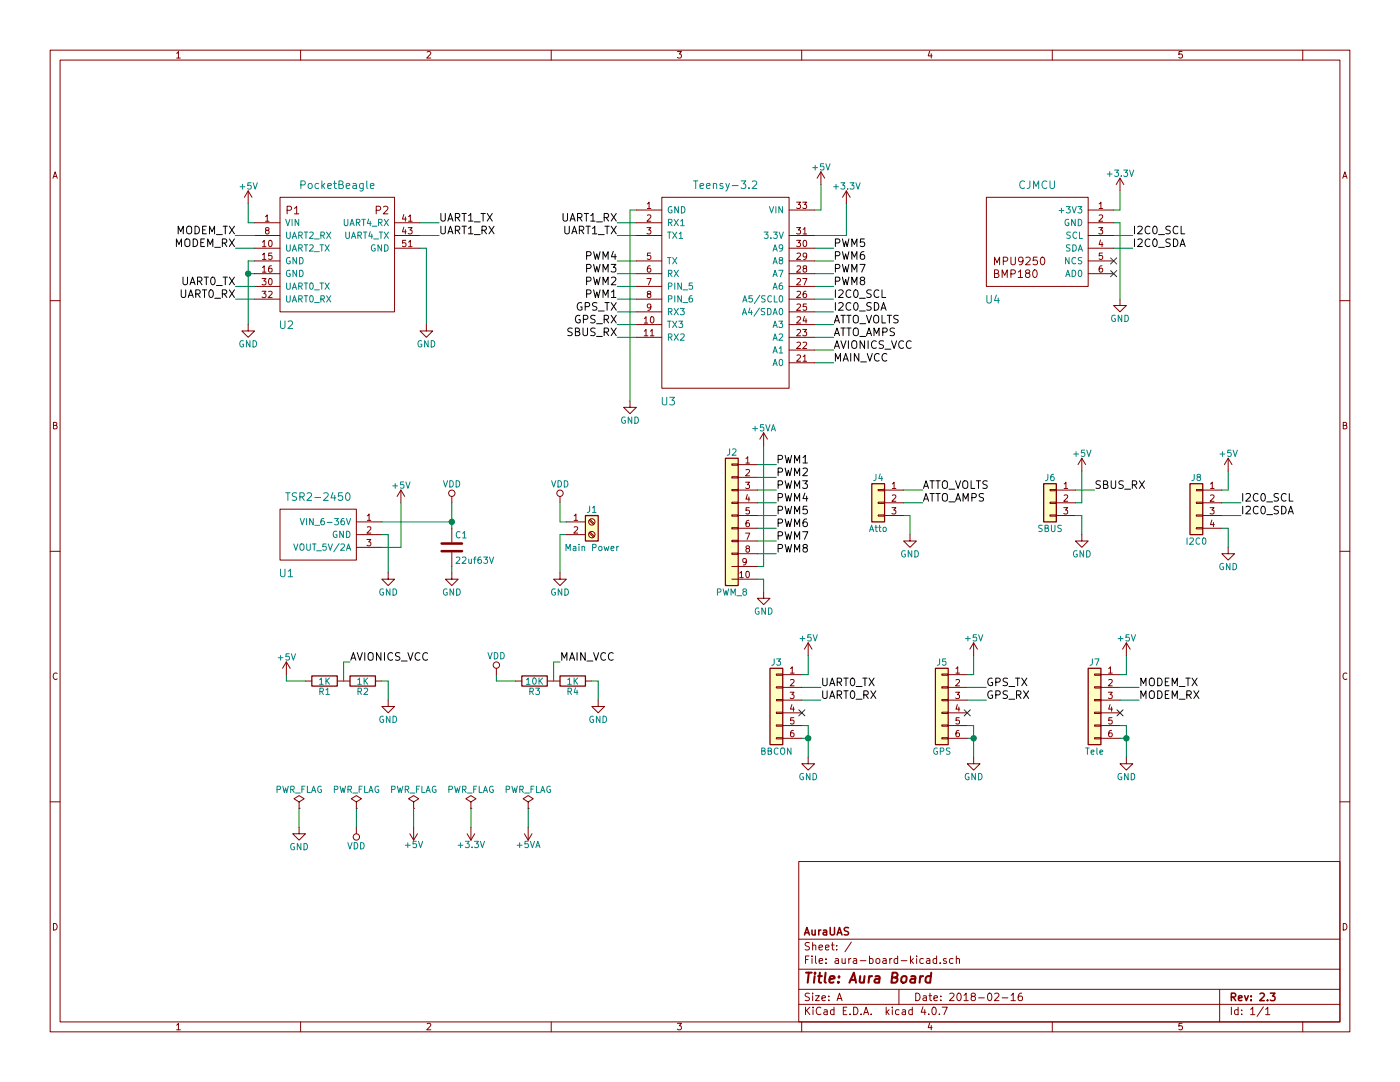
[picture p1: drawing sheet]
EESchema Schematic File Version 2
LIBS:power
LIBS:device
LIBS:switches
LIBS:relays
LIBS:motors
LIBS:transistors
LIBS:conn
LIBS:linear
LIBS:regul
LIBS:74xx
LIBS:cmos4000
LIBS:adc-dac
LIBS:memory
LIBS:xilinx
LIBS:microcontrollers
LIBS:dsp
LIBS:microchip
LIBS:analog_switches
LIBS:motorola
LIBS:texas
LIBS:intel
LIBS:audio
LIBS:interface
LIBS:digital-audio
LIBS:philips
LIBS:display
LIBS:cypress
LIBS:siliconi
LIBS:opto
LIBS:atmel
LIBS:contrib
LIBS:valves
LIBS:microchip_pic12mcu
LIBS:myLib
EELAYER 25 0
EELAYER END
$Descr A 11000 8500
encoding utf-8
Sheet 1 1
Title "Aura Board"
Date "2018-02-16"
Rev "2.3"
Comp "AuraUAS"
Comment1 ""
Comment2 ""
Comment3 ""
Comment4 ""
$EndDescr
$Comp
L R R1
U 1 1
P 2550 5350
F 0 "R1" V 2630 5350 50  0000 C CNN
F 1 "1K" V 2550 5350 50  0000 C CNN
F 2 "Resistors_THT:R_Axial_DIN0207_L6.3mm_D2.5mm_P7.62mm_Horizontal" V 2480 5350 50  0001 C CNN
F 3 "" H 2550 5350 50  0001 C CNN
	1    2550 5350
	0    1    1    0   
$EndComp
$Comp
L GND #PWR01
U 1 1
P 8800 2350
F 0 "#PWR01" H 8800 2100 50  0001 C CNN
F 1 "GND" H 8800 2200 50  0000 C CNN
F 2 "" H 8800 2350 50  0001 C CNN
F 3 "" H 8800 2350 50  0001 C CNN
	1    8800 2350
	1    0    0    -1  
$EndComp
$Comp
L PocketBeagle U2
U 1 1
P 2500 1550
F 0 "U2" H 2250 550 60  0000 C CNN
F 1 "PocketBeagle" H 2650 1650 60  0000 C CNN
F 2 "Aura Footprints:PocketBeagle" H 2500 1550 60  0001 C CNN
F 3 "" H 2500 1550 60  0001 C CNN
	1    2500 1550
	1    0    0    -1  
$EndComp
$Comp
L CJMCU U4
U 1 1
P 8250 1550
F 0 "U4" H 7800 750 60  0000 C CNN
F 1 "CJMCU" H 8150 1650 60  0000 C CNN
F 2 "Aura Footprints:CJMCU" H 8250 1550 60  0001 C CNN
F 3 "" H 8250 1550 60  0001 C CNN
	1    8250 1550
	1    0    0    -1  
$EndComp
$Comp
L TSR2-2450 U1
U 1 1
P 2350 4000
F 0 "U1" H 2250 3500 60  0000 C CNN
F 1 "TSR2-2450" H 2500 4100 60  0000 C CNN
F 2 "Aura Footprints:TSR2-2450" H 2350 4100 60  0001 C CNN
F 3 "" H 2350 4100 60  0001 C CNN
	1    2350 4000
	1    0    0    -1  
$EndComp
NoConn ~ 8750 2050
NoConn ~ 8750 2150
Text Label 8900 1850 0    60   ~ 0
I2C0_SCL
Text Label 6550 2350 0    60   ~ 0
I2C0_SCL
Text Label 8900 1950 0    60   ~ 0
I2C0_SDA
Text Label 6550 2450 0    60   ~ 0
I2C0_SDA
Wire Wire Line
	8750 1650 8800 1650
Wire Wire Line
	8750 1750 8800 1750
Wire Wire Line
	8800 1750 8800 2350
Wire Wire Line
	8750 1850 8900 1850
Wire Wire Line
	8750 1950 8900 1950
Wire Wire Line
	6400 1850 6650 1850
Wire Wire Line
	6400 2350 6550 2350
Wire Wire Line
	6400 2450 6550 2450
Wire Wire Line
	2000 2050 1950 2050
Wire Wire Line
	1950 2050 1950 2550
Wire Wire Line
	2000 2150 1950 2150
Connection ~ 1950 2150
Wire Wire Line
	3300 1950 3350 1950
Wire Wire Line
	3350 1950 3350 2550
$Comp
L GND #PWR02
U 1 1
P 3350 2550
F 0 "#PWR02" H 3350 2300 50  0001 C CNN
F 1 "GND" H 3350 2400 50  0000 C CNN
F 2 "" H 3350 2550 50  0001 C CNN
F 3 "" H 3350 2550 50  0001 C CNN
	1    3350 2550
	1    0    0    -1  
$EndComp
$Comp
L GND #PWR03
U 1 1
P 1950 2550
F 0 "#PWR03" H 1950 2300 50  0001 C CNN
F 1 "GND" H 1950 2400 50  0000 C CNN
F 2 "" H 1950 2550 50  0001 C CNN
F 3 "" H 1950 2550 50  0001 C CNN
	1    1950 2550
	1    0    0    -1  
$EndComp
Wire Wire Line
	3000 4300 3150 4300
Wire Wire Line
	3000 4200 3050 4200
Wire Wire Line
	3050 4200 3050 4500
Wire Wire Line
	6400 1650 6450 1650
Wire Wire Line
	1950 1750 2000 1750
Wire Wire Line
	3300 1750 3450 1750
Wire Wire Line
	3300 1850 3450 1850
Wire Wire Line
	5000 1850 4850 1850
Wire Wire Line
	5000 1750 4850 1750
Wire Wire Line
	5000 1650 4950 1650
Wire Wire Line
	4950 1650 4950 3150
$Comp
L GND #PWR04
U 1 1
P 4950 3150
F 0 "#PWR04" H 4950 2900 50  0001 C CNN
F 1 "GND" H 4950 3000 50  0000 C CNN
F 2 "" H 4950 3150 50  0001 C CNN
F 3 "" H 4950 3150 50  0001 C CNN
	1    4950 3150
	1    0    0    -1  
$EndComp
Text Label 4850 1750 2    60   ~ 0
UART1_RX
Text Label 3450 1850 0    60   ~ 0
UART1_RX
Text Label 4850 1850 2    60   ~ 0
UART1_TX
Text Label 3450 1750 0    60   ~ 0
UART1_TX
$Comp
L GND #PWR05
U 1 1
P 3050 4500
F 0 "#PWR05" H 3050 4250 50  0001 C CNN
F 1 "GND" H 3050 4350 50  0000 C CNN
F 2 "" H 3050 4500 50  0001 C CNN
F 3 "" H 3050 4500 50  0001 C CNN
	1    3050 4500
	1    0    0    -1  
$EndComp
$Comp
L Conn_01x06 J7
U 1 1
P 8600 5500
F 0 "J7" H 8600 5800 50  0000 C CNN
F 1 "Tele" H 8600 5100 50  0000 C CNN
F 2 "Connectors_Molex:Molex_PicoBlade_53047-0610_06x1.25mm_Straight" H 8600 5500 50  0001 C CNN
F 3 "" H 8600 5500 50  0001 C CNN
	1    8600 5500
	-1   0    0    -1  
$EndComp
Wire Wire Line
	8800 5700 8850 5700
Wire Wire Line
	8850 5700 8850 5950
Wire Wire Line
	8800 5800 8850 5800
Connection ~ 8850 5800
$Comp
L GND #PWR06
U 1 1
P 8850 5950
F 0 "#PWR06" H 8850 5700 50  0001 C CNN
F 1 "GND" H 8850 5800 50  0000 C CNN
F 2 "" H 8850 5950 50  0001 C CNN
F 3 "" H 8850 5950 50  0001 C CNN
	1    8850 5950
	1    0    0    -1  
$EndComp
Wire Wire Line
	2000 1850 1850 1850
Wire Wire Line
	2000 1950 1850 1950
Wire Wire Line
	8800 5400 8950 5400
Wire Wire Line
	8800 5500 8950 5500
NoConn ~ 8800 5600
Text Label 8950 5400 0    60   ~ 0
MODEM_TX
Text Label 1850 1850 2    60   ~ 0
MODEM_TX
Text Label 8950 5500 0    60   ~ 0
MODEM_RX
Text Label 1850 1950 2    60   ~ 0
MODEM_RX
$Comp
L Conn_01x06 J3
U 1 1
P 6100 5500
F 0 "J3" H 6100 5800 50  0000 C CNN
F 1 "BBCON" H 6100 5100 50  0000 C CNN
F 2 "Connectors_Molex:Molex_PicoBlade_53047-0610_06x1.25mm_Straight" H 6100 5500 50  0001 C CNN
F 3 "" H 6100 5500 50  0001 C CNN
	1    6100 5500
	-1   0    0    -1  
$EndComp
Wire Wire Line
	6300 5400 6450 5400
Wire Wire Line
	6300 5500 6450 5500
Wire Wire Line
	6300 5700 6350 5700
Wire Wire Line
	6350 5700 6350 5950
Wire Wire Line
	6300 5800 6350 5800
Connection ~ 6350 5800
NoConn ~ 6300 5600
$Comp
L GND #PWR07
U 1 1
P 6350 5950
F 0 "#PWR07" H 6350 5700 50  0001 C CNN
F 1 "GND" H 6350 5800 50  0000 C CNN
F 2 "" H 6350 5950 50  0001 C CNN
F 3 "" H 6350 5950 50  0001 C CNN
	1    6350 5950
	1    0    0    -1  
$EndComp
Text Label 6450 5400 0    60   ~ 0
UART0_TX
Text Label 6450 5500 0    60   ~ 0
UART0_RX
Wire Wire Line
	2000 2250 1850 2250
Wire Wire Line
	2000 2350 1850 2350
Text Label 1850 2350 2    60   ~ 0
UART0_RX
Text Label 1850 2250 2    60   ~ 0
UART0_TX
$Comp
L Conn_01x06 J5
U 1 1
P 7400 5500
F 0 "J5" H 7400 5800 50  0000 C CNN
F 1 "GPS" H 7400 5100 50  0000 C CNN
F 2 "Connectors_Molex:Molex_PicoBlade_53047-0610_06x1.25mm_Straight" H 7400 5500 50  0001 C CNN
F 3 "" H 7400 5500 50  0001 C CNN
	1    7400 5500
	-1   0    0    -1  
$EndComp
Wire Wire Line
	7600 5400 7750 5400
Wire Wire Line
	7600 5500 7750 5500
Wire Wire Line
	7600 5700 7650 5700
Wire Wire Line
	7650 5700 7650 5950
Wire Wire Line
	7600 5800 7650 5800
Connection ~ 7650 5800
NoConn ~ 7600 5600
Text Label 7750 5400 0    60   ~ 0
GPS_TX
Text Label 4850 2450 2    60   ~ 0
GPS_TX
Wire Wire Line
	5000 2450 4850 2450
Wire Wire Line
	5000 2550 4850 2550
Text Label 7750 5500 0    60   ~ 0
GPS_RX
Text Label 4850 2550 2    60   ~ 0
GPS_RX
$Comp
L GND #PWR08
U 1 1
P 7650 5950
F 0 "#PWR08" H 7650 5700 50  0001 C CNN
F 1 "GND" H 7650 5800 50  0000 C CNN
F 2 "" H 7650 5950 50  0001 C CNN
F 3 "" H 7650 5950 50  0001 C CNN
	1    7650 5950
	1    0    0    -1  
$EndComp
Wire Wire Line
	5950 3850 6100 3850
Wire Wire Line
	5950 3950 6100 3950
Wire Wire Line
	5950 4050 6100 4050
Wire Wire Line
	5950 4150 6100 4150
Wire Wire Line
	5950 4250 6100 4250
Wire Wire Line
	5950 4350 6100 4350
Wire Wire Line
	5950 4450 6000 4450
Text Label 6100 3650 0    60   ~ 0
PWM1
Text Label 4850 2050 2    60   ~ 0
PWM4
Wire Wire Line
	5000 2050 4850 2050
Wire Wire Line
	5000 2150 4850 2150
Wire Wire Line
	5000 2250 4850 2250
Wire Wire Line
	5000 2350 4850 2350
Wire Wire Line
	6400 1950 6550 1950
Wire Wire Line
	6400 2050 6550 2050
Wire Wire Line
	6400 2150 6550 2150
Wire Wire Line
	6400 2250 6550 2250
Text Label 6100 3750 0    60   ~ 0
PWM2
Text Label 4850 2150 2    60   ~ 0
PWM3
Text Label 4850 2250 2    60   ~ 0
PWM2
Text Label 6100 3950 0    60   ~ 0
PWM4
Text Label 6100 3850 0    60   ~ 0
PWM3
Text Label 4850 2350 2    60   ~ 0
PWM1
Text Label 6100 4050 0    60   ~ 0
PWM5
Text Label 6550 1950 0    60   ~ 0
PWM5
Text Label 6100 4150 0    60   ~ 0
PWM6
Text Label 6550 2050 0    60   ~ 0
PWM6
Text Label 6100 4250 0    60   ~ 0
PWM7
Text Label 6550 2150 0    60   ~ 0
PWM7
Text Label 6100 4350 0    60   ~ 0
PWM8
Text Label 6550 2250 0    60   ~ 0
PWM8
$Comp
L Conn_01x03 J6
U 1 1
P 8250 3950
F 0 "J6" H 8250 4150 50  0000 C CNN
F 1 "SBUS" H 8250 3750 50  0000 C CNN
F 2 "Pin_Headers:Pin_Header_Straight_1x03_Pitch2.54mm" H 8250 3950 50  0001 C CNN
F 3 "" H 8250 3950 50  0001 C CNN
	1    8250 3950
	-1   0    0    -1  
$EndComp
Wire Wire Line
	8450 3850 8600 3850
Wire Wire Line
	8450 3950 8500 3950
Wire Wire Line
	8450 4050 8500 4050
Wire Wire Line
	8500 4050 8500 4200
$Comp
L GND #PWR09
U 1 1
P 8500 4200
F 0 "#PWR09" H 8500 3950 50  0001 C CNN
F 1 "GND" H 8500 4050 50  0000 C CNN
F 2 "" H 8500 4200 50  0001 C CNN
F 3 "" H 8500 4200 50  0001 C CNN
	1    8500 4200
	1    0    0    -1  
$EndComp
Text Label 8600 3850 0    60   ~ 0
SBUS_RX
Wire Wire Line
	5000 2650 4850 2650
Text Label 4850 2650 2    60   ~ 0
SBUS_RX
$Comp
L Conn_01x03 J4
U 1 1
P 6900 3950
F 0 "J4" H 6900 4150 50  0000 C CNN
F 1 "Atto" H 6900 3750 50  0000 C CNN
F 2 "Pin_Headers:Pin_Header_Straight_1x03_Pitch2.54mm" H 6900 3950 50  0001 C CNN
F 3 "" H 6900 3950 50  0001 C CNN
	1    6900 3950
	-1   0    0    -1  
$EndComp
Wire Wire Line
	7100 3850 7250 3850
Wire Wire Line
	7100 3950 7250 3950
Wire Wire Line
	7100 4050 7150 4050
Wire Wire Line
	7150 4050 7150 4200
$Comp
L GND #PWR010
U 1 1
P 7150 4200
F 0 "#PWR010" H 7150 3950 50  0001 C CNN
F 1 "GND" H 7150 4050 50  0000 C CNN
F 2 "" H 7150 4200 50  0001 C CNN
F 3 "" H 7150 4200 50  0001 C CNN
	1    7150 4200
	1    0    0    -1  
$EndComp
Text Label 7250 3850 0    60   ~ 0
ATTO_VOLTS
Text Label 6550 2550 0    60   ~ 0
ATTO_VOLTS
Wire Wire Line
	6400 2550 6550 2550
Wire Wire Line
	6400 2650 6550 2650
Wire Wire Line
	6400 2750 6550 2750
Wire Wire Line
	6400 2850 6550 2850
Text Label 7250 3950 0    60   ~ 0
ATTO_AMPS
Text Label 6550 2650 0    60   ~ 0
ATTO_AMPS
Wire Wire Line
	4450 4200 4400 4200
Wire Wire Line
	4400 4200 4400 4500
$Comp
L GND #PWR011
U 1 1
P 4400 4500
F 0 "#PWR011" H 4400 4250 50  0001 C CNN
F 1 "GND" H 4400 4350 50  0000 C CNN
F 2 "" H 4400 4500 50  0001 C CNN
F 3 "" H 4400 4500 50  0001 C CNN
	1    4400 4500
	1    0    0    -1  
$EndComp
$Comp
L R R2
U 1 1
P 2850 5350
F 0 "R2" V 2930 5350 50  0000 C CNN
F 1 "1K" V 2850 5350 50  0000 C CNN
F 2 "Resistors_THT:R_Axial_DIN0207_L6.3mm_D2.5mm_P7.62mm_Horizontal" V 2780 5350 50  0001 C CNN
F 3 "" H 2850 5350 50  0001 C CNN
	1    2850 5350
	0    1    1    0   
$EndComp
Wire Wire Line
	3000 5350 3050 5350
Wire Wire Line
	3050 5350 3050 5500
$Comp
L GND #PWR012
U 1 1
P 3050 5500
F 0 "#PWR012" H 3050 5250 50  0001 C CNN
F 1 "GND" H 3050 5350 50  0000 C CNN
F 2 "" H 3050 5500 50  0001 C CNN
F 3 "" H 3050 5500 50  0001 C CNN
	1    3050 5500
	1    0    0    -1  
$EndComp
Wire Wire Line
	2400 5350 2250 5350
Text Label 2750 5200 0    60   ~ 0
AVIONICS_VCC
Text Label 6550 2750 0    60   ~ 0
AVIONICS_VCC
$Comp
L R R3
U 1 1
P 4200 5350
F 0 "R3" V 4280 5350 50  0000 C CNN
F 1 "10K" V 4200 5350 50  0000 C CNN
F 2 "Resistors_THT:R_Axial_DIN0207_L6.3mm_D2.5mm_P7.62mm_Horizontal" V 4130 5350 50  0001 C CNN
F 3 "" H 4200 5350 50  0001 C CNN
	1    4200 5350
	0    1    1    0   
$EndComp
$Comp
L R R4
U 1 1
P 4500 5350
F 0 "R4" V 4580 5350 50  0000 C CNN
F 1 "1K" V 4500 5350 50  0000 C CNN
F 2 "Resistors_THT:R_Axial_DIN0207_L6.3mm_D2.5mm_P7.62mm_Horizontal" V 4430 5350 50  0001 C CNN
F 3 "" H 4500 5350 50  0001 C CNN
	1    4500 5350
	0    1    1    0   
$EndComp
Wire Wire Line
	4650 5350 4700 5350
Wire Wire Line
	4700 5350 4700 5500
$Comp
L GND #PWR013
U 1 1
P 4700 5500
F 0 "#PWR013" H 4700 5250 50  0001 C CNN
F 1 "GND" H 4700 5350 50  0000 C CNN
F 2 "" H 4700 5500 50  0001 C CNN
F 3 "" H 4700 5500 50  0001 C CNN
	1    4700 5500
	1    0    0    -1  
$EndComp
Wire Wire Line
	4350 5350 4350 5200
Wire Wire Line
	4350 5200 4400 5200
Text Label 4400 5200 0    60   ~ 0
MAIN_VCC
Text Label 6550 2850 0    60   ~ 0
MAIN_VCC
Wire Wire Line
	2700 5350 2700 5200
Wire Wire Line
	2700 5200 2750 5200
Wire Wire Line
	3000 4100 3550 4100
$Comp
L C C1
U 1 1
P 3550 4300
F 0 "C1" H 3575 4400 50  0000 L CNN
F 1 "22uf63V" H 3575 4200 50  0000 L CNN
F 2 "Capacitors_THT:C_Disc_D5.0mm_W2.5mm_P2.50mm" H 3588 4150 50  0001 C CNN
F 3 "" H 3550 4300 50  0001 C CNN
	1    3550 4300
	1    0    0    -1  
$EndComp
Wire Wire Line
	3550 3950 3550 4150
Connection ~ 3550 4100
$Comp
L GND #PWR014
U 1 1
P 3550 4500
F 0 "#PWR014" H 3550 4250 50  0001 C CNN
F 1 "GND" H 3550 4350 50  0000 C CNN
F 2 "" H 3550 4500 50  0001 C CNN
F 3 "" H 3550 4500 50  0001 C CNN
	1    3550 4500
	1    0    0    -1  
$EndComp
Wire Wire Line
	3550 4450 3550 4500
$Comp
L PWR_FLAG #FLG015
U 1 1
P 2350 6350
F 0 "#FLG015" H 2350 6425 50  0001 C CNN
F 1 "PWR_FLAG" H 2350 6500 50  0000 C CNN
F 2 "" H 2350 6350 50  0001 C CNN
F 3 "" H 2350 6350 50  0001 C CNN
	1    2350 6350
	1    0    0    -1  
$EndComp
$Comp
L PWR_FLAG #FLG016
U 1 1
P 2800 6350
F 0 "#FLG016" H 2800 6425 50  0001 C CNN
F 1 "PWR_FLAG" H 2800 6500 50  0000 C CNN
F 2 "" H 2800 6350 50  0001 C CNN
F 3 "" H 2800 6350 50  0001 C CNN
	1    2800 6350
	1    0    0    -1  
$EndComp
$Comp
L PWR_FLAG #FLG017
U 1 1
P 3250 6350
F 0 "#FLG017" H 3250 6425 50  0001 C CNN
F 1 "PWR_FLAG" H 3250 6500 50  0000 C CNN
F 2 "" H 3250 6350 50  0001 C CNN
F 3 "" H 3250 6350 50  0001 C CNN
	1    3250 6350
	1    0    0    -1  
$EndComp
Wire Wire Line
	2350 6350 2350 6500
Wire Wire Line
	2800 6350 2800 6500
Wire Wire Line
	3250 6350 3250 6500
$Comp
L GND #PWR018
U 1 1
P 2350 6500
F 0 "#PWR018" H 2350 6250 50  0001 C CNN
F 1 "GND" H 2350 6350 50  0000 C CNN
F 2 "" H 2350 6500 50  0001 C CNN
F 3 "" H 2350 6500 50  0001 C CNN
	1    2350 6500
	1    0    0    -1  
$EndComp
$Comp
L VDD #PWR019
U 1 1
P 2800 6500
F 0 "#PWR019" H 2800 6350 50  0001 C CNN
F 1 "VDD" H 2800 6650 50  0000 C CNN
F 2 "" H 2800 6500 50  0001 C CNN
F 3 "" H 2800 6500 50  0001 C CNN
	1    2800 6500
	-1   0    0    1   
$EndComp
$Comp
L VDD #PWR020
U 1 1
P 4400 3950
F 0 "#PWR020" H 4400 3800 50  0001 C CNN
F 1 "VDD" H 4400 4100 50  0000 C CNN
F 2 "" H 4400 3950 50  0001 C CNN
F 3 "" H 4400 3950 50  0001 C CNN
	1    4400 3950
	1    0    0    -1  
$EndComp
$Comp
L VDD #PWR021
U 1 1
P 3550 3950
F 0 "#PWR021" H 3550 3800 50  0001 C CNN
F 1 "VDD" H 3550 4100 50  0000 C CNN
F 2 "" H 3550 3950 50  0001 C CNN
F 3 "" H 3550 3950 50  0001 C CNN
	1    3550 3950
	1    0    0    -1  
$EndComp
Wire Wire Line
	4050 5350 3900 5350
Wire Wire Line
	3900 5350 3900 5300
$Comp
L VDD #PWR022
U 1 1
P 3900 5300
F 0 "#PWR022" H 3900 5150 50  0001 C CNN
F 1 "VDD" H 3900 5450 50  0000 C CNN
F 2 "" H 3900 5300 50  0001 C CNN
F 3 "" H 3900 5300 50  0001 C CNN
	1    3900 5300
	1    0    0    -1  
$EndComp
$Comp
L +5V #PWR023
U 1 1
P 3250 6500
F 0 "#PWR023" H 3250 6350 50  0001 C CNN
F 1 "+5V" H 3250 6640 50  0000 C CNN
F 2 "" H 3250 6500 50  0001 C CNN
F 3 "" H 3250 6500 50  0001 C CNN
	1    3250 6500
	-1   0    0    1   
$EndComp
Wire Wire Line
	2250 5350 2250 5300
$Comp
L +5V #PWR024
U 1 1
P 2250 5300
F 0 "#PWR024" H 2250 5150 50  0001 C CNN
F 1 "+5V" H 2250 5440 50  0000 C CNN
F 2 "" H 2250 5300 50  0001 C CNN
F 3 "" H 2250 5300 50  0001 C CNN
	1    2250 5300
	1    0    0    -1  
$EndComp
$Comp
L +5V #PWR025
U 1 1
P 3150 3950
F 0 "#PWR025" H 3150 3800 50  0001 C CNN
F 1 "+5V" H 3150 4090 50  0000 C CNN
F 2 "" H 3150 3950 50  0001 C CNN
F 3 "" H 3150 3950 50  0001 C CNN
	1    3150 3950
	1    0    0    -1  
$EndComp
Wire Wire Line
	3150 4300 3150 3950
Wire Wire Line
	1950 1750 1950 1600
$Comp
L +5V #PWR026
U 1 1
P 1950 1600
F 0 "#PWR026" H 1950 1450 50  0001 C CNN
F 1 "+5V" H 1950 1740 50  0000 C CNN
F 2 "" H 1950 1600 50  0001 C CNN
F 3 "" H 1950 1600 50  0001 C CNN
	1    1950 1600
	1    0    0    -1  
$EndComp
$Comp
L +5V #PWR027
U 1 1
P 6450 1450
F 0 "#PWR027" H 6450 1300 50  0001 C CNN
F 1 "+5V" H 6450 1590 50  0000 C CNN
F 2 "" H 6450 1450 50  0001 C CNN
F 3 "" H 6450 1450 50  0001 C CNN
	1    6450 1450
	1    0    0    -1  
$EndComp
Wire Wire Line
	6450 1650 6450 1450
$Comp
L +3.3V #PWR028
U 1 1
P 6650 1600
F 0 "#PWR028" H 6650 1450 50  0001 C CNN
F 1 "+3.3V" H 6650 1740 50  0000 C CNN
F 2 "" H 6650 1600 50  0001 C CNN
F 3 "" H 6650 1600 50  0001 C CNN
	1    6650 1600
	1    0    0    -1  
$EndComp
Wire Wire Line
	6650 1850 6650 1600
Wire Wire Line
	8800 1650 8800 1500
$Comp
L +3.3V #PWR029
U 1 1
P 8800 1500
F 0 "#PWR029" H 8800 1350 50  0001 C CNN
F 1 "+3.3V" H 8800 1640 50  0000 C CNN
F 2 "" H 8800 1500 50  0001 C CNN
F 3 "" H 8800 1500 50  0001 C CNN
	1    8800 1500
	1    0    0    -1  
$EndComp
$Comp
L PWR_FLAG #FLG030
U 1 1
P 3700 6350
F 0 "#FLG030" H 3700 6425 50  0001 C CNN
F 1 "PWR_FLAG" H 3700 6500 50  0000 C CNN
F 2 "" H 3700 6350 50  0001 C CNN
F 3 "" H 3700 6350 50  0001 C CNN
	1    3700 6350
	1    0    0    -1  
$EndComp
$Comp
L +3.3V #PWR031
U 1 1
P 3700 6500
F 0 "#PWR031" H 3700 6350 50  0001 C CNN
F 1 "+3.3V" H 3700 6640 50  0000 C CNN
F 2 "" H 3700 6500 50  0001 C CNN
F 3 "" H 3700 6500 50  0001 C CNN
	1    3700 6500
	-1   0    0    1   
$EndComp
Wire Wire Line
	3700 6350 3700 6500
Wire Wire Line
	8500 3950 8500 3700
$Comp
L +5V #PWR032
U 1 1
P 8500 3700
F 0 "#PWR032" H 8500 3550 50  0001 C CNN
F 1 "+5V" H 8500 3840 50  0000 C CNN
F 2 "" H 8500 3700 50  0001 C CNN
F 3 "" H 8500 3700 50  0001 C CNN
	1    8500 3700
	1    0    0    -1  
$EndComp
Wire Wire Line
	6300 5300 6350 5300
Wire Wire Line
	6350 5300 6350 5150
$Comp
L +5V #PWR033
U 1 1
P 6350 5150
F 0 "#PWR033" H 6350 5000 50  0001 C CNN
F 1 "+5V" H 6350 5290 50  0000 C CNN
F 2 "" H 6350 5150 50  0001 C CNN
F 3 "" H 6350 5150 50  0001 C CNN
	1    6350 5150
	1    0    0    -1  
$EndComp
Wire Wire Line
	7600 5300 7650 5300
Wire Wire Line
	7650 5300 7650 5150
$Comp
L +5V #PWR034
U 1 1
P 7650 5150
F 0 "#PWR034" H 7650 5000 50  0001 C CNN
F 1 "+5V" H 7650 5290 50  0000 C CNN
F 2 "" H 7650 5150 50  0001 C CNN
F 3 "" H 7650 5150 50  0001 C CNN
	1    7650 5150
	1    0    0    -1  
$EndComp
Wire Wire Line
	8800 5300 8850 5300
Wire Wire Line
	8850 5300 8850 5150
$Comp
L +5V #PWR035
U 1 1
P 8850 5150
F 0 "#PWR035" H 8850 5000 50  0001 C CNN
F 1 "+5V" H 8850 5290 50  0000 C CNN
F 2 "" H 8850 5150 50  0001 C CNN
F 3 "" H 8850 5150 50  0001 C CNN
	1    8850 5150
	1    0    0    -1  
$EndComp
$Comp
L Screw_Terminal_01x02 J1
U 1 1
P 4650 4100
F 0 "J1" H 4650 4200 50  0000 C CNN
F 1 "Main Power" H 4650 3900 50  0000 C CNN
F 2 "Connectors_Terminal_Blocks:TerminalBlock_Pheonix_PT-3.5mm_2pol" H 4650 4100 50  0001 C CNN
F 3 "" H 4650 4100 50  0001 C CNN
	1    4650 4100
	1    0    0    -1  
$EndComp
Wire Wire Line
	4400 3950 4400 4100
Wire Wire Line
	4400 4100 4450 4100
$Comp
L Teensy-3.2 U3
U 1 1
P 5700 1550
F 0 "U3" H 5250 -50 60  0000 C CNN
F 1 "Teensy-3.2" H 5700 1650 60  0000 C CNN
F 2 "Aura Footprints:Teensy-3.2" H 5550 1600 60  0001 C CNN
F 3 "" H 5550 1600 60  0001 C CNN
	1    5700 1550
	1    0    0    -1  
$EndComp
$Comp
L PWM_3x08 J2
U 1 1
P 5750 3950
F 0 "J2" H 5750 4350 50  0000 C CNN
F 1 "PWM_8" H 5750 3250 50  0000 C CNN
F 2 "footprint:PWM_3x08" H 5750 3950 50  0001 C CNN
F 3 "" H 5750 3950 50  0001 C CNN
	1    5750 3950
	-1   0    0    -1  
$EndComp
Wire Wire Line
	5950 3650 6100 3650
Wire Wire Line
	5950 3750 6100 3750
Wire Wire Line
	6000 4450 6000 3500
$Comp
L GND #PWR036
U 1 1
P 6000 4650
F 0 "#PWR036" H 6000 4400 50  0001 C CNN
F 1 "GND" H 6000 4500 50  0000 C CNN
F 2 "" H 6000 4650 50  0001 C CNN
F 3 "" H 6000 4650 50  0001 C CNN
	1    6000 4650
	1    0    0    -1  
$EndComp
$Comp
L PWR_FLAG #FLG037
U 1 1
P 4150 6350
F 0 "#FLG037" H 4150 6425 50  0001 C CNN
F 1 "PWR_FLAG" H 4150 6500 50  0000 C CNN
F 2 "" H 4150 6350 50  0001 C CNN
F 3 "" H 4150 6350 50  0001 C CNN
	1    4150 6350
	1    0    0    -1  
$EndComp
$Comp
L +5VA #PWR038
U 1 1
P 4150 6500
F 0 "#PWR038" H 4150 6350 50  0001 C CNN
F 1 "+5VA" H 4150 6640 50  0000 C CNN
F 2 "" H 4150 6500 50  0001 C CNN
F 3 "" H 4150 6500 50  0001 C CNN
	1    4150 6500
	-1   0    0    1   
$EndComp
Wire Wire Line
	4150 6350 4150 6500
$Comp
L +5VA #PWR039
U 1 1
P 6000 3500
F 0 "#PWR039" H 6000 3350 50  0001 C CNN
F 1 "+5VA" H 6000 3640 50  0000 C CNN
F 2 "" H 6000 3500 50  0001 C CNN
F 3 "" H 6000 3500 50  0001 C CNN
	1    6000 3500
	1    0    0    -1  
$EndComp
Wire Wire Line
	5950 4550 6000 4550
Wire Wire Line
	6000 4550 6000 4650
$Comp
L Conn_01x04 J8
U 1 1
P 9400 3950
F 0 "J8" H 9400 4150 50  0000 C CNN
F 1 "I2C0" H 9400 3650 50  0000 C CNN
F 2 "Connectors_Molex:Molex_PicoBlade_53047-0410_04x1.25mm_Straight" H 9400 3950 50  0001 C CNN
F 3 "" H 9400 3950 50  0001 C CNN
	1    9400 3950
	-1   0    0    -1  
$EndComp
Wire Wire Line
	9600 3850 9650 3850
Wire Wire Line
	9650 3850 9650 3700
Wire Wire Line
	9600 4150 9650 4150
Wire Wire Line
	9650 4150 9650 4300
$Comp
L GND #PWR040
U 1 1
P 9650 4300
F 0 "#PWR040" H 9650 4050 50  0001 C CNN
F 1 "GND" H 9650 4150 50  0000 C CNN
F 2 "" H 9650 4300 50  0001 C CNN
F 3 "" H 9650 4300 50  0001 C CNN
	1    9650 4300
	1    0    0    -1  
$EndComp
$Comp
L +5V #PWR041
U 1 1
P 9650 3700
F 0 "#PWR041" H 9650 3550 50  0001 C CNN
F 1 "+5V" H 9650 3840 50  0000 C CNN
F 2 "" H 9650 3700 50  0001 C CNN
F 3 "" H 9650 3700 50  0001 C CNN
	1    9650 3700
	1    0    0    -1  
$EndComp
Wire Wire Line
	9600 3950 9750 3950
Wire Wire Line
	9600 4050 9750 4050
Text Label 9750 3950 0    60   ~ 0
I2C0_SCL
Text Label 9750 4050 0    60   ~ 0
I2C0_SDA
$EndSCHEMATC
